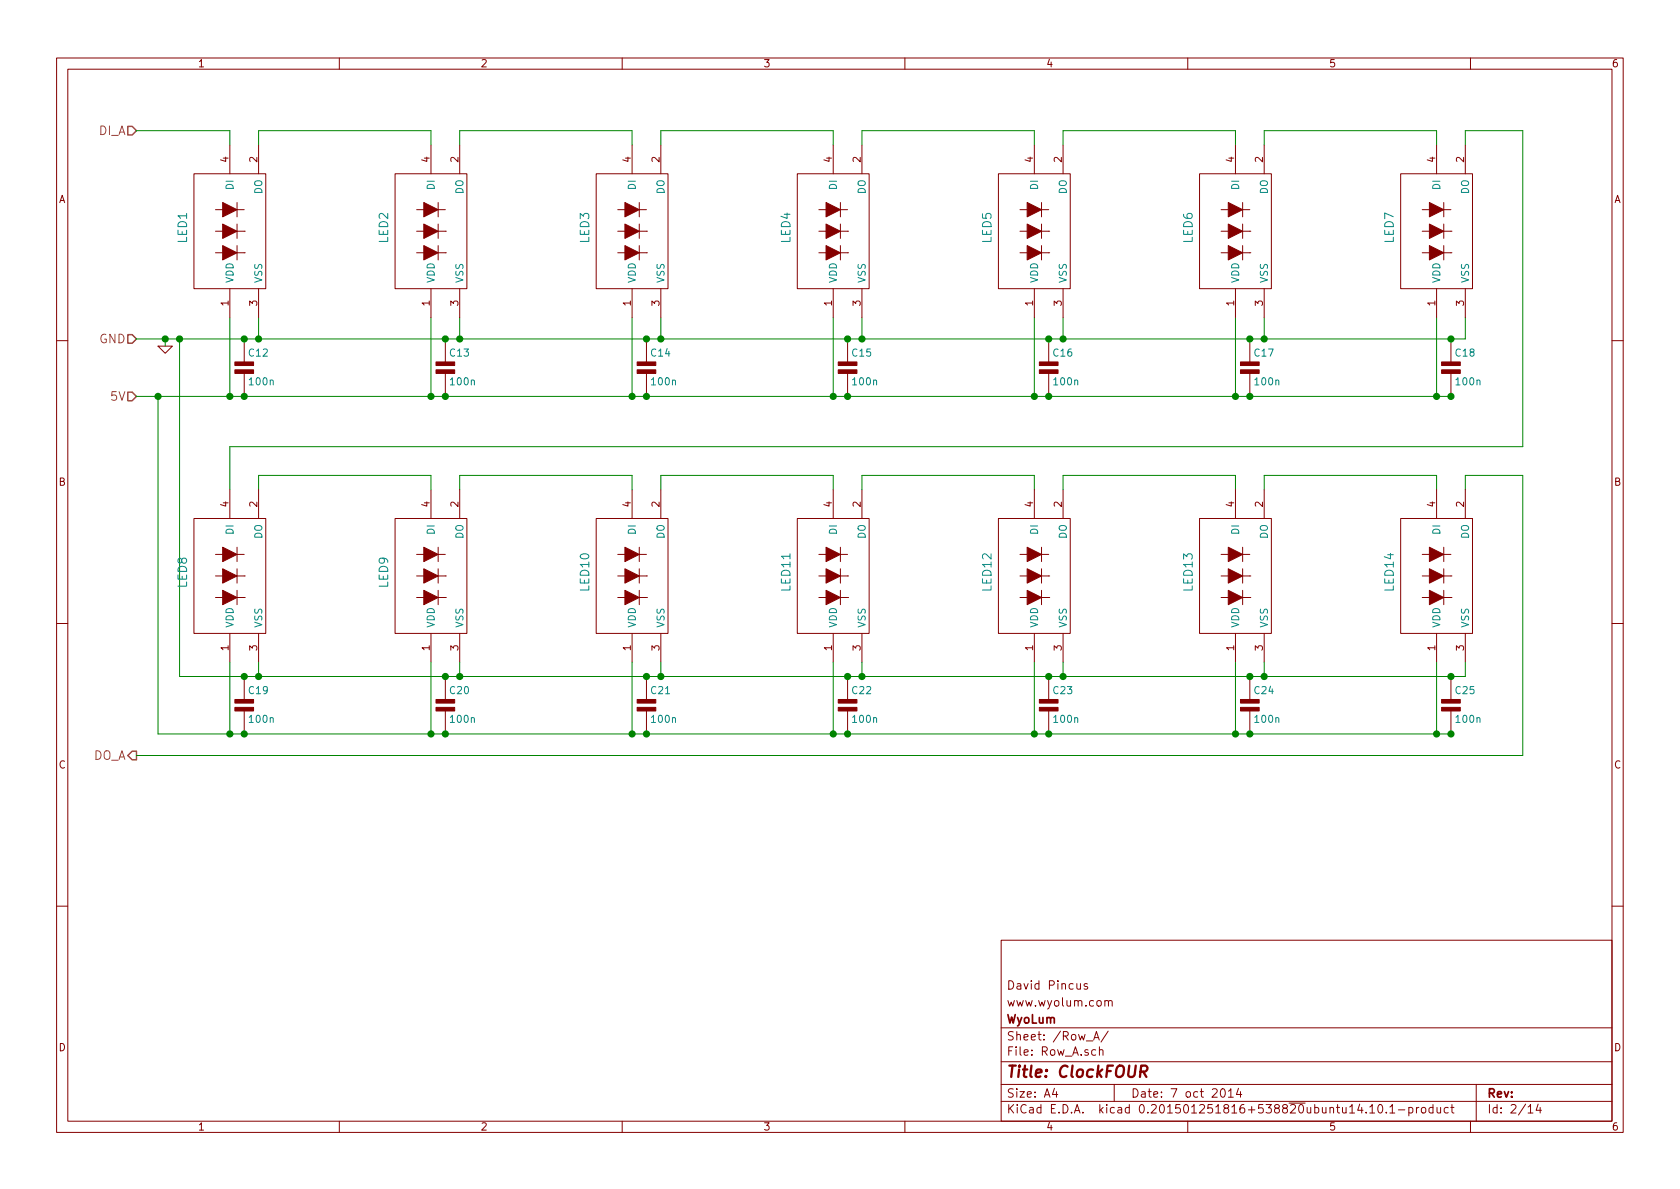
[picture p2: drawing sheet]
EESchema Schematic File Version 2
LIBS:ClockFOUR
LIBS:ClockFOUR-cache
EELAYER 25 0
EELAYER END
$Descr A4 11693 8268
encoding utf-8
Sheet 2 14
Title "ClockFOUR"
Date "7 oct 2014"
Rev ""
Comp "WyoLum"
Comment1 "www.wyolum.com"
Comment2 "David Pincus"
Comment3 ""
Comment4 ""
$EndDescr
Text HLabel 950  5250 0    60   Output ~ 0
DO_A
Text HLabel 950  2350 0    60   Input ~ 0
GND
Text HLabel 950  900  0    60   Input ~ 0
DI_A
Text HLabel 950  2750 0    60   Input ~ 0
5V
$Comp
L GND #PWR011
U 1 1
P 1150 2400
F 0 "#PWR011" H 1150 2400 30  0001 C CNN
F 1 "GND" H 1150 2330 30  0001 C CNN
F 2 "" H 1150 2400 60  0001 C CNN
F 3 "" H 1150 2400 60  0001 C CNN
	1    1150 2400
	1    0    0    -1  
$EndComp
$Comp
L C2 C12
U 1 1
P 1700 2550
F 0 "C12" H 1725 2650 50  0000 L CNN
F 1 "100n" H 1725 2450 50  0000 L CNN
F 2 "C4_Pretty:c_0805_led" H 1700 2550 50  0001 C CNN
F 3 "" H 1700 2550 60  0001 C CNN
F 4 "CAP CER 0.1UF 25V 10% X7R 0805" H 1700 2750 60  0001 L CNN "Field4"
F 5 "100n, 25V" H 1700 2850 60  0001 L CNN "Field5"
F 6 "Surface Mount, MLCC" H 1700 2950 60  0001 L CNN "Field6"
F 7 "Kemet" H 1700 3050 60  0001 L CNN "Field7"
F 8 "C0805C104K3RACTU" H 1700 3150 60  0001 L CNN "Field8"
F 9 "Digikey" H 1700 3250 60  0001 L CNN "Field9"
F 10 "399-1168-1-ND" H 1700 3350 60  0001 L CNN "Field10"
F 11 "http://www.digikey.com/product-detail/en/C0805C104K3RACTU/399-1168-1-ND/411443" H 1700 3450 60  0001 L CNN "Field11"
	1    1700 2550
	1    0    0    -1  
$EndComp
Wire Wire Line
	1150 2350 1150 2400
Wire Wire Line
	950  900  1600 900 
Wire Wire Line
	1600 900  1600 1000
Connection ~ 1150 2350
Wire Wire Line
	1800 1000 1800 900 
Wire Wire Line
	1800 900  3000 900 
Wire Wire Line
	3000 900  3000 1000
Wire Wire Line
	3200 1000 3200 900 
Wire Wire Line
	3200 900  4400 900 
Wire Wire Line
	4400 900  4400 1000
Wire Wire Line
	4600 1000 4600 900 
Wire Wire Line
	4600 900  5800 900 
Wire Wire Line
	5800 900  5800 1000
Wire Wire Line
	6000 1000 6000 900 
Wire Wire Line
	6000 900  7200 900 
Wire Wire Line
	7200 900  7200 1000
Wire Wire Line
	7400 1000 7400 900 
Wire Wire Line
	7400 900  8600 900 
Wire Wire Line
	8600 900  8600 1000
Wire Wire Line
	8800 1000 8800 900 
Wire Wire Line
	8800 900  10000 900 
Wire Wire Line
	10000 900  10000 1000
Wire Wire Line
	10200 1000 10200 900 
Wire Wire Line
	10200 900  10600 900 
Wire Wire Line
	10600 3100 1600 3100
Wire Wire Line
	1600 3100 1600 3400
Wire Wire Line
	1800 3400 1800 3300
Wire Wire Line
	1800 3300 3000 3300
Wire Wire Line
	3000 3300 3000 3400
Wire Wire Line
	3200 3400 3200 3300
Wire Wire Line
	3200 3300 4400 3300
Wire Wire Line
	4400 3300 4400 3400
Wire Wire Line
	4600 3400 4600 3300
Wire Wire Line
	4600 3300 5800 3300
Wire Wire Line
	5800 3300 5800 3400
Wire Wire Line
	6000 3400 6000 3300
Wire Wire Line
	6000 3300 7200 3300
Wire Wire Line
	7200 3300 7200 3400
Wire Wire Line
	7400 3400 7400 3300
Wire Wire Line
	7400 3300 8600 3300
Wire Wire Line
	8600 3300 8600 3400
Wire Wire Line
	8800 3400 8800 3300
Wire Wire Line
	8800 3300 10000 3300
Wire Wire Line
	10000 3300 10000 3400
Wire Wire Line
	10200 3400 10200 3300
Wire Wire Line
	10200 3300 10600 3300
Wire Wire Line
	10600 3300 10600 5250
Wire Wire Line
	10600 5250 950  5250
Wire Wire Line
	10600 900  10600 3100
Wire Wire Line
	950  2350 10200 2350
Wire Wire Line
	10200 2350 10200 2200
Wire Wire Line
	950  2750 10100 2750
Wire Wire Line
	1800 2200 1800 2350
Connection ~ 1800 2350
Wire Wire Line
	3200 2200 3200 2350
Connection ~ 3200 2350
Wire Wire Line
	4600 2200 4600 2350
Connection ~ 4600 2350
Wire Wire Line
	6000 2200 6000 2350
Connection ~ 6000 2350
Wire Wire Line
	7400 2200 7400 2350
Connection ~ 7400 2350
Wire Wire Line
	8800 2200 8800 2350
Connection ~ 8800 2350
Wire Wire Line
	10000 2750 10000 2200
Wire Wire Line
	8600 2200 8600 2750
Connection ~ 8600 2750
Wire Wire Line
	7200 2200 7200 2750
Connection ~ 7200 2750
Wire Wire Line
	5800 2200 5800 2750
Connection ~ 5800 2750
Wire Wire Line
	4400 2200 4400 2750
Connection ~ 4400 2750
Wire Wire Line
	3000 2200 3000 2750
Connection ~ 3000 2750
Wire Wire Line
	1600 2200 1600 2750
Connection ~ 1600 2750
$Comp
L C2 C13
U 1 1
P 3100 2550
F 0 "C13" H 3125 2650 50  0000 L CNN
F 1 "100n" H 3125 2450 50  0000 L CNN
F 2 "C4_Pretty:c_0805_led" H 3100 2550 50  0001 C CNN
F 3 "" H 3100 2550 60  0001 C CNN
F 4 "CAP CER 0.1UF 25V 10% X7R 0805" H 3100 2750 60  0001 L CNN "Field4"
F 5 "100nF, 25V" H 3100 2850 60  0001 L CNN "Field5"
F 6 "Surface Mount, MLCC" H 3100 2950 60  0001 L CNN "Field6"
F 7 "Kemet" H 3100 3050 60  0001 L CNN "Field7"
F 8 "C0805C104K3RACTU" H 3100 3150 60  0001 L CNN "Field8"
F 9 "Digikey" H 3100 3250 60  0001 L CNN "Field9"
F 10 "399-1168-1-ND" H 3100 3350 60  0001 L CNN "Field10"
F 11 "http://www.digikey.com/product-detail/en/C0805C104K3RACTU/399-1168-1-ND/411443" H 3100 3450 60  0001 L CNN "Field11"
	1    3100 2550
	1    0    0    -1  
$EndComp
$Comp
L C2 C14
U 1 1
P 4500 2550
F 0 "C14" H 4525 2650 50  0000 L CNN
F 1 "100n" H 4525 2450 50  0000 L CNN
F 2 "C4_Pretty:c_0805_led" H 4500 2550 50  0001 C CNN
F 3 "" H 4500 2550 60  0001 C CNN
F 4 "CAP CER 0.1UF 25V 10% X7R 0805" H 4500 2750 60  0001 L CNN "Field4"
F 5 "100n, 25V" H 4500 2850 60  0001 L CNN "Field5"
F 6 "Surface Mount, MLCC" H 4500 2950 60  0001 L CNN "Field6"
F 7 "Kemet" H 4500 3050 60  0001 L CNN "Field7"
F 8 "C0805C104K3RACTU" H 4500 3150 60  0001 L CNN "Field8"
F 9 "Digikey" H 4500 3250 60  0001 L CNN "Field9"
F 10 "399-1168-1-ND" H 4500 3350 60  0001 L CNN "Field10"
F 11 "http://www.digikey.com/product-detail/en/C0805C104K3RACTU/399-1168-1-ND/411443" H 4500 3450 60  0001 L CNN "Field11"
	1    4500 2550
	1    0    0    -1  
$EndComp
$Comp
L C2 C15
U 1 1
P 5900 2550
F 0 "C15" H 5925 2650 50  0000 L CNN
F 1 "100n" H 5925 2450 50  0000 L CNN
F 2 "C4_Pretty:c_0805_led" H 5900 2550 50  0001 C CNN
F 3 "" H 5900 2550 60  0001 C CNN
F 4 "CAP CER 0.1UF 25V 10% X7R 0805" H 5900 2750 60  0001 L CNN "Field4"
F 5 "100nF, 25V" H 5900 2850 60  0001 L CNN "Field5"
F 6 "Surface Mount, MLCC" H 5900 2950 60  0001 L CNN "Field6"
F 7 "Kemet" H 5900 3050 60  0001 L CNN "Field7"
F 8 "C0805C104K3RACTU" H 5900 3150 60  0001 L CNN "Field8"
F 9 "Digikey" H 5900 3250 60  0001 L CNN "Field9"
F 10 "399-1168-1-ND" H 5900 3350 60  0001 L CNN "Field10"
F 11 "http://www.digikey.com/product-detail/en/C0805C104K3RACTU/399-1168-1-ND/411443" H 5900 3450 60  0001 L CNN "Field11"
	1    5900 2550
	1    0    0    -1  
$EndComp
$Comp
L C2 C16
U 1 1
P 7300 2550
F 0 "C16" H 7325 2650 50  0000 L CNN
F 1 "100n" H 7325 2450 50  0000 L CNN
F 2 "C4_Pretty:c_0805_led" H 7300 2550 50  0001 C CNN
F 3 "" H 7300 2550 60  0001 C CNN
F 4 "CAP CER 0.1UF 25V 10% X7R 0805" H 7300 2750 60  0001 L CNN "Field4"
F 5 "100n, 25V" H 7300 2850 60  0001 L CNN "Field5"
F 6 "Surface Mount, MLCC" H 7300 2950 60  0001 L CNN "Field6"
F 7 "Kemet" H 7300 3050 60  0001 L CNN "Field7"
F 8 "C0805C104K3RACTU" H 7300 3150 60  0001 L CNN "Field8"
F 9 "Digikey" H 7300 3250 60  0001 L CNN "Field9"
F 10 "399-1168-1-ND" H 7300 3350 60  0001 L CNN "Field10"
F 11 "http://www.digikey.com/product-detail/en/C0805C104K3RACTU/399-1168-1-ND/411443" H 7300 3450 60  0001 L CNN "Field11"
	1    7300 2550
	1    0    0    -1  
$EndComp
$Comp
L C2 C17
U 1 1
P 8700 2550
F 0 "C17" H 8725 2650 50  0000 L CNN
F 1 "100n" H 8725 2450 50  0000 L CNN
F 2 "C4_Pretty:c_0805_led" H 8700 2550 50  0001 C CNN
F 3 "" H 8700 2550 60  0001 C CNN
F 4 "CAP CER 0.1UF 25V 10% X7R 0805" H 8700 2750 60  0001 L CNN "Field4"
F 5 "100nF, 25V" H 8700 2850 60  0001 L CNN "Field5"
F 6 "Surface Mount, MLCC" H 8700 2950 60  0001 L CNN "Field6"
F 7 "Kemet" H 8700 3050 60  0001 L CNN "Field7"
F 8 "C0805C104K3RACTU" H 8700 3150 60  0001 L CNN "Field8"
F 9 "Digikey" H 8700 3250 60  0001 L CNN "Field9"
F 10 "399-1168-1-ND" H 8700 3350 60  0001 L CNN "Field10"
F 11 "http://www.digikey.com/product-detail/en/C0805C104K3RACTU/399-1168-1-ND/411443" H 8700 3450 60  0001 L CNN "Field11"
	1    8700 2550
	1    0    0    -1  
$EndComp
$Comp
L C2 C18
U 1 1
P 10100 2550
F 0 "C18" H 10125 2650 50  0000 L CNN
F 1 "100n" H 10125 2450 50  0000 L CNN
F 2 "C4_Pretty:c_0805_led" H 10100 2550 50  0001 C CNN
F 3 "" H 10100 2550 60  0001 C CNN
F 4 "CAP CER 0.1UF 25V 10% X7R 0805" H 10100 2750 60  0001 L CNN "Field4"
F 5 "100n, 25V" H 10100 2850 60  0001 L CNN "Field5"
F 6 "Surface Mount, MLCC" H 10100 2950 60  0001 L CNN "Field6"
F 7 "Kemet" H 10100 3050 60  0001 L CNN "Field7"
F 8 "C0805C104K3RACTU" H 10100 3150 60  0001 L CNN "Field8"
F 9 "Digikey" H 10100 3250 60  0001 L CNN "Field9"
F 10 "399-1168-1-ND" H 10100 3350 60  0001 L CNN "Field10"
F 11 "http://www.digikey.com/product-detail/en/C0805C104K3RACTU/399-1168-1-ND/411443" H 10100 3450 60  0001 L CNN "Field11"
	1    10100 2550
	1    0    0    -1  
$EndComp
Connection ~ 10000 2750
$Comp
L C2 C19
U 1 1
P 1700 4900
F 0 "C19" H 1725 5000 50  0000 L CNN
F 1 "100n" H 1725 4800 50  0000 L CNN
F 2 "C4_Pretty:c_0805_led" H 1700 4900 50  0001 C CNN
F 3 "" H 1700 4900 60  0001 C CNN
F 4 "CAP CER 0.1UF 25V 10% X7R 0805" H 1700 5100 60  0001 L CNN "Field4"
F 5 "100nF, 25V" H 1700 5200 60  0001 L CNN "Field5"
F 6 "Surface Mount, MLCC" H 1700 5300 60  0001 L CNN "Field6"
F 7 "Kemet" H 1700 5400 60  0001 L CNN "Field7"
F 8 "C0805C104K3RACTU" H 1700 5500 60  0001 L CNN "Field8"
F 9 "Digikey" H 1700 5600 60  0001 L CNN "Field9"
F 10 "399-1168-1-ND" H 1700 5700 60  0001 L CNN "Field10"
F 11 "http://www.digikey.com/product-detail/en/C0805C104K3RACTU/399-1168-1-ND/411443" H 1700 5800 60  0001 L CNN "Field11"
	1    1700 4900
	1    0    0    -1  
$EndComp
Wire Wire Line
	1250 2350 1250 4700
Wire Wire Line
	1250 4700 10200 4700
Wire Wire Line
	1800 4700 1800 4600
Wire Wire Line
	10200 4700 10200 4600
Connection ~ 1800 4700
Wire Wire Line
	8800 4700 8800 4600
Connection ~ 8800 4700
Wire Wire Line
	7400 4700 7400 4600
Connection ~ 7400 4700
Wire Wire Line
	6000 4700 6000 4600
Connection ~ 6000 4700
Wire Wire Line
	4600 4700 4600 4600
Connection ~ 4600 4700
Wire Wire Line
	3200 4700 3200 4600
Connection ~ 3200 4700
Connection ~ 1700 4700
Connection ~ 7300 2350
Connection ~ 8700 2350
Connection ~ 5900 2350
Connection ~ 5900 2750
Connection ~ 7300 2750
Connection ~ 8700 2750
Connection ~ 10100 2350
Connection ~ 10100 2750
Connection ~ 4500 2350
Connection ~ 4500 2750
Connection ~ 3100 2750
Connection ~ 3100 2350
Connection ~ 1700 2350
Connection ~ 1700 2750
Wire Wire Line
	1100 2750 1100 5100
Wire Wire Line
	1100 5100 10100 5100
Connection ~ 1100 2750
Wire Wire Line
	10000 4600 10000 5100
Connection ~ 1700 5100
Wire Wire Line
	8600 4600 8600 5100
Connection ~ 8600 5100
Wire Wire Line
	7200 4600 7200 5100
Connection ~ 7200 5100
Wire Wire Line
	5800 4600 5800 5100
Connection ~ 5800 5100
Wire Wire Line
	4400 4600 4400 5100
Connection ~ 4400 5100
Wire Wire Line
	3000 4600 3000 5100
Connection ~ 3000 5100
Wire Wire Line
	1600 4600 1600 5100
Connection ~ 1600 5100
$Comp
L C2 C20
U 1 1
P 3100 4900
F 0 "C20" H 3125 5000 50  0000 L CNN
F 1 "100n" H 3125 4800 50  0000 L CNN
F 2 "C4_Pretty:c_0805_led" H 3100 4900 50  0001 C CNN
F 3 "" H 3100 4900 60  0001 C CNN
F 4 "CAP CER 0.1UF 25V 10% X7R 0805" H 3100 5100 60  0001 L CNN "Field4"
F 5 "100n, 25V" H 3100 5200 60  0001 L CNN "Field5"
F 6 "Surface Mount, MLCC" H 3100 5300 60  0001 L CNN "Field6"
F 7 "Kemet" H 3100 5400 60  0001 L CNN "Field7"
F 8 "C0805C104K3RACTU" H 3100 5500 60  0001 L CNN "Field8"
F 9 "Digikey" H 3100 5600 60  0001 L CNN "Field9"
F 10 "399-1168-1-ND" H 3100 5700 60  0001 L CNN "Field10"
F 11 "http://www.digikey.com/product-detail/en/C0805C104K3RACTU/399-1168-1-ND/411443" H 3100 5800 60  0001 L CNN "Field11"
	1    3100 4900
	1    0    0    -1  
$EndComp
$Comp
L C2 C21
U 1 1
P 4500 4900
F 0 "C21" H 4525 5000 50  0000 L CNN
F 1 "100n" H 4525 4800 50  0000 L CNN
F 2 "C4_Pretty:c_0805_led" H 4500 4900 50  0001 C CNN
F 3 "" H 4500 4900 60  0001 C CNN
F 4 "CAP CER 0.1UF 25V 10% X7R 0805" H 4500 5100 60  0001 L CNN "Field4"
F 5 "100nF, 25V" H 4500 5200 60  0001 L CNN "Field5"
F 6 "Surface Mount, MLCC" H 4500 5300 60  0001 L CNN "Field6"
F 7 "Kemet" H 4500 5400 60  0001 L CNN "Field7"
F 8 "C0805C104K3RACTU" H 4500 5500 60  0001 L CNN "Field8"
F 9 "Digikey" H 4500 5600 60  0001 L CNN "Field9"
F 10 "399-1168-1-ND" H 4500 5700 60  0001 L CNN "Field10"
F 11 "http://www.digikey.com/product-detail/en/C0805C104K3RACTU/399-1168-1-ND/411443" H 4500 5800 60  0001 L CNN "Field11"
	1    4500 4900
	1    0    0    -1  
$EndComp
$Comp
L C2 C22
U 1 1
P 5900 4900
F 0 "C22" H 5925 5000 50  0000 L CNN
F 1 "100n" H 5925 4800 50  0000 L CNN
F 2 "C4_Pretty:c_0805_led" H 5900 4900 50  0001 C CNN
F 3 "" H 5900 4900 60  0001 C CNN
F 4 "CAP CER 0.1UF 25V 10% X7R 0805" H 5900 5100 60  0001 L CNN "Field4"
F 5 "100n, 25V" H 5900 5200 60  0001 L CNN "Field5"
F 6 "Surface Mount, MLCC" H 5900 5300 60  0001 L CNN "Field6"
F 7 "Kemet" H 5900 5400 60  0001 L CNN "Field7"
F 8 "C0805C104K3RACTU" H 5900 5500 60  0001 L CNN "Field8"
F 9 "Digikey" H 5900 5600 60  0001 L CNN "Field9"
F 10 "399-1168-1-ND" H 5900 5700 60  0001 L CNN "Field10"
F 11 "http://www.digikey.com/product-detail/en/C0805C104K3RACTU/399-1168-1-ND/411443" H 5900 5800 60  0001 L CNN "Field11"
	1    5900 4900
	1    0    0    -1  
$EndComp
$Comp
L C2 C23
U 1 1
P 7300 4900
F 0 "C23" H 7325 5000 50  0000 L CNN
F 1 "100n" H 7325 4800 50  0000 L CNN
F 2 "C4_Pretty:c_0805_led" H 7300 4900 50  0001 C CNN
F 3 "" H 7300 4900 60  0001 C CNN
F 4 "CAP CER 0.1UF 25V 10% X7R 0805" H 7300 5100 60  0001 L CNN "Field4"
F 5 "100nF, 25V" H 7300 5200 60  0001 L CNN "Field5"
F 6 "Surface Mount, MLCC" H 7300 5300 60  0001 L CNN "Field6"
F 7 "Kemet" H 7300 5400 60  0001 L CNN "Field7"
F 8 "C0805C104K3RACTU" H 7300 5500 60  0001 L CNN "Field8"
F 9 "Digikey" H 7300 5600 60  0001 L CNN "Field9"
F 10 "399-1168-1-ND" H 7300 5700 60  0001 L CNN "Field10"
F 11 "http://www.digikey.com/product-detail/en/C0805C104K3RACTU/399-1168-1-ND/411443" H 7300 5800 60  0001 L CNN "Field11"
	1    7300 4900
	1    0    0    -1  
$EndComp
$Comp
L C2 C24
U 1 1
P 8700 4900
F 0 "C24" H 8725 5000 50  0000 L CNN
F 1 "100n" H 8725 4800 50  0000 L CNN
F 2 "C4_Pretty:c_0805_led" H 8700 4900 50  0001 C CNN
F 3 "" H 8700 4900 60  0001 C CNN
F 4 "CAP CER 0.1UF 25V 10% X7R 0805" H 8700 5100 60  0001 L CNN "Field4"
F 5 "100n, 25V" H 8700 5200 60  0001 L CNN "Field5"
F 6 "Surface Mount, MLCC" H 8700 5300 60  0001 L CNN "Field6"
F 7 "Kemet" H 8700 5400 60  0001 L CNN "Field7"
F 8 "C0805C104K3RACTU" H 8700 5500 60  0001 L CNN "Field8"
F 9 "Digikey" H 8700 5600 60  0001 L CNN "Field9"
F 10 "399-1168-1-ND" H 8700 5700 60  0001 L CNN "Field10"
F 11 "http://www.digikey.com/product-detail/en/C0805C104K3RACTU/399-1168-1-ND/411443" H 8700 5800 60  0001 L CNN "Field11"
	1    8700 4900
	1    0    0    -1  
$EndComp
$Comp
L C2 C25
U 1 1
P 10100 4900
F 0 "C25" H 10125 5000 50  0000 L CNN
F 1 "100n" H 10125 4800 50  0000 L CNN
F 2 "C4_Pretty:c_0805_led" H 10100 4900 50  0001 C CNN
F 3 "" H 10100 4900 60  0001 C CNN
F 4 "CAP CER 0.1UF 25V 10% X7R 0805" H 10100 5100 60  0001 L CNN "Field4"
F 5 "100nF, 25V" H 10100 5200 60  0001 L CNN "Field5"
F 6 "Surface Mount, MLCC" H 10100 5300 60  0001 L CNN "Field6"
F 7 "Kemet" H 10100 5400 60  0001 L CNN "Field7"
F 8 "C0805C104K3RACTU" H 10100 5500 60  0001 L CNN "Field8"
F 9 "Digikey" H 10100 5600 60  0001 L CNN "Field9"
F 10 "399-1168-1-ND" H 10100 5700 60  0001 L CNN "Field10"
F 11 "http://www.digikey.com/product-detail/en/C0805C104K3RACTU/399-1168-1-ND/411443" H 10100 5800 60  0001 L CNN "Field11"
	1    10100 4900
	1    0    0    -1  
$EndComp
Connection ~ 10100 5100
Connection ~ 10100 4700
Connection ~ 8700 5100
Connection ~ 8700 4700
Connection ~ 7300 4700
Connection ~ 7300 5100
Connection ~ 5900 5100
Connection ~ 5900 4700
Connection ~ 4500 4700
Connection ~ 4500 5100
Connection ~ 3100 5100
Connection ~ 3100 4700
Connection ~ 1250 2350
Connection ~ 10000 5100
$Comp
L WS2812B LED1
U 1 1
P 1525 1575
F 0 "LED1" V 1275 1575 60  0000 C CNN
F 1 "WS2812B" V 1925 1575 60  0001 C CNN
F 2 "C4_Pretty:RGB_WS2811B" H 1525 1575 60  0001 C CNN
F 3 "~" H 1525 1575 60  0000 C CNN
	1    1525 1575
	1    0    0    -1  
$EndComp
$Comp
L WS2812B LED2
U 1 1
P 2925 1575
F 0 "LED2" V 2675 1575 60  0000 C CNN
F 1 "WS2812B" V 3325 1575 60  0001 C CNN
F 2 "C4_Pretty:RGB_WS2811B" H 2925 1575 60  0001 C CNN
F 3 "~" H 2925 1575 60  0000 C CNN
	1    2925 1575
	1    0    0    -1  
$EndComp
$Comp
L WS2812B LED3
U 1 1
P 4325 1575
F 0 "LED3" V 4075 1575 60  0000 C CNN
F 1 "WS2812B" V 4725 1575 60  0001 C CNN
F 2 "C4_Pretty:RGB_WS2811B" H 4325 1575 60  0001 C CNN
F 3 "~" H 4325 1575 60  0000 C CNN
	1    4325 1575
	1    0    0    -1  
$EndComp
$Comp
L WS2812B LED4
U 1 1
P 5725 1575
F 0 "LED4" V 5475 1575 60  0000 C CNN
F 1 "WS2812B" V 6125 1575 60  0001 C CNN
F 2 "C4_Pretty:RGB_WS2811B" H 5725 1575 60  0001 C CNN
F 3 "~" H 5725 1575 60  0000 C CNN
	1    5725 1575
	1    0    0    -1  
$EndComp
$Comp
L WS2812B LED5
U 1 1
P 7125 1575
F 0 "LED5" V 6875 1575 60  0000 C CNN
F 1 "WS2812B" V 7525 1575 60  0001 C CNN
F 2 "C4_Pretty:RGB_WS2811B" H 7125 1575 60  0001 C CNN
F 3 "~" H 7125 1575 60  0000 C CNN
	1    7125 1575
	1    0    0    -1  
$EndComp
$Comp
L WS2812B LED6
U 1 1
P 8525 1575
F 0 "LED6" V 8275 1575 60  0000 C CNN
F 1 "WS2812B" V 8925 1575 60  0001 C CNN
F 2 "C4_Pretty:RGB_WS2811B" H 8525 1575 60  0001 C CNN
F 3 "~" H 8525 1575 60  0000 C CNN
	1    8525 1575
	1    0    0    -1  
$EndComp
$Comp
L WS2812B LED7
U 1 1
P 9925 1575
F 0 "LED7" V 9675 1575 60  0000 C CNN
F 1 "WS2812B" V 10325 1575 60  0001 C CNN
F 2 "C4_Pretty:RGB_WS2811B" H 9925 1575 60  0001 C CNN
F 3 "~" H 9925 1575 60  0000 C CNN
	1    9925 1575
	1    0    0    -1  
$EndComp
$Comp
L WS2812B LED8
U 1 1
P 1525 3975
F 0 "LED8" V 1275 3975 60  0000 C CNN
F 1 "WS2812B" V 1925 3975 60  0001 C CNN
F 2 "C4_Pretty:RGB_WS2811B" H 1525 3975 60  0001 C CNN
F 3 "~" H 1525 3975 60  0000 C CNN
	1    1525 3975
	1    0    0    -1  
$EndComp
$Comp
L WS2812B LED9
U 1 1
P 2925 3975
F 0 "LED9" V 2675 3975 60  0000 C CNN
F 1 "WS2812B" V 3325 3975 60  0001 C CNN
F 2 "C4_Pretty:RGB_WS2811B" H 2925 3975 60  0001 C CNN
F 3 "~" H 2925 3975 60  0000 C CNN
	1    2925 3975
	1    0    0    -1  
$EndComp
$Comp
L WS2812B LED10
U 1 1
P 4325 3975
F 0 "LED10" V 4075 3975 60  0000 C CNN
F 1 "WS2812B" V 4725 3975 60  0001 C CNN
F 2 "C4_Pretty:RGB_WS2811B" H 4325 3975 60  0001 C CNN
F 3 "~" H 4325 3975 60  0000 C CNN
	1    4325 3975
	1    0    0    -1  
$EndComp
$Comp
L WS2812B LED11
U 1 1
P 5725 3975
F 0 "LED11" V 5475 3975 60  0000 C CNN
F 1 "WS2812B" V 6125 3975 60  0001 C CNN
F 2 "C4_Pretty:RGB_WS2811B" H 5725 3975 60  0001 C CNN
F 3 "~" H 5725 3975 60  0000 C CNN
	1    5725 3975
	1    0    0    -1  
$EndComp
$Comp
L WS2812B LED12
U 1 1
P 7125 3975
F 0 "LED12" V 6875 3975 60  0000 C CNN
F 1 "WS2812B" V 7525 3975 60  0001 C CNN
F 2 "C4_Pretty:RGB_WS2811B" H 7125 3975 60  0001 C CNN
F 3 "~" H 7125 3975 60  0000 C CNN
	1    7125 3975
	1    0    0    -1  
$EndComp
$Comp
L WS2812B LED13
U 1 1
P 8525 3975
F 0 "LED13" V 8275 3975 60  0000 C CNN
F 1 "WS2812B" V 8925 3975 60  0001 C CNN
F 2 "C4_Pretty:RGB_WS2811B" H 8525 3975 60  0001 C CNN
F 3 "~" H 8525 3975 60  0000 C CNN
	1    8525 3975
	1    0    0    -1  
$EndComp
$Comp
L WS2812B LED14
U 1 1
P 9925 3975
F 0 "LED14" V 9675 3975 60  0000 C CNN
F 1 "WS2812B" V 10325 3975 60  0001 C CNN
F 2 "C4_Pretty:RGB_WS2811B" H 9925 3975 60  0001 C CNN
F 3 "~" H 9925 3975 60  0000 C CNN
	1    9925 3975
	1    0    0    -1  
$EndComp
$EndSCHEMATC
